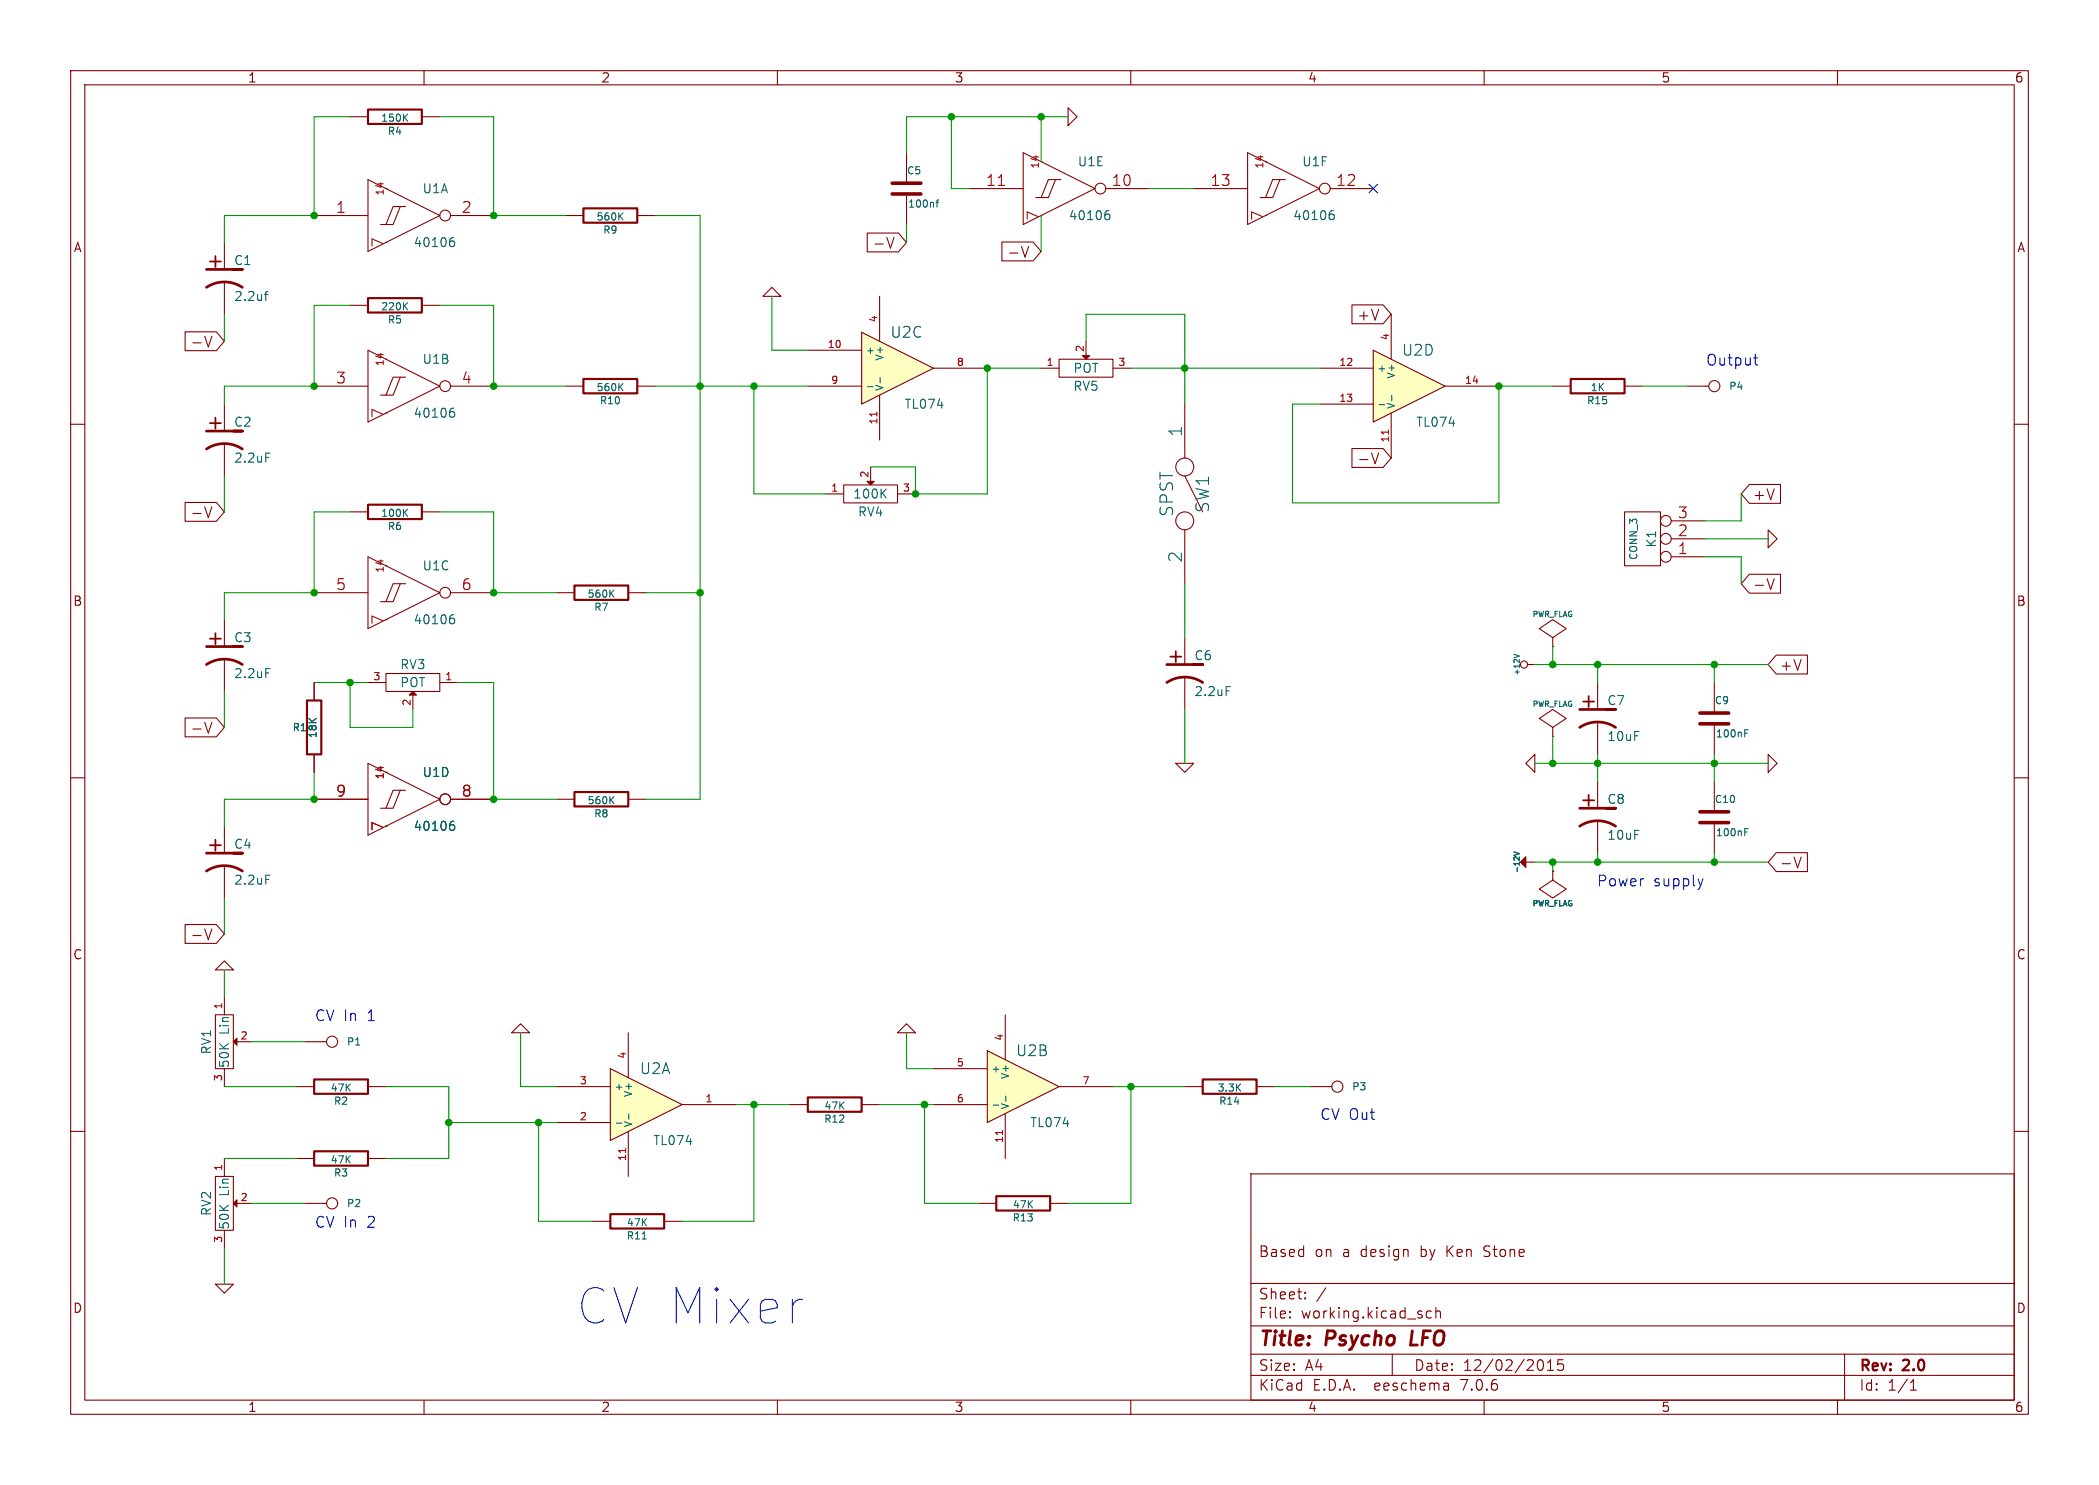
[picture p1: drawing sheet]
EESchema Schematic File Version 2
LIBS:power
LIBS:device
LIBS:transistors
LIBS:conn
LIBS:linear
LIBS:regul
LIBS:74xx
LIBS:cmos4000
LIBS:adc-dac
LIBS:memory
LIBS:xilinx
LIBS:special
LIBS:microcontrollers
LIBS:dsp
LIBS:microchip
LIBS:analog_switches
LIBS:motorola
LIBS:texas
LIBS:intel
LIBS:audio
LIBS:interface
LIBS:digital-audio
LIBS:philips
LIBS:display
LIBS:cypress
LIBS:siliconi
LIBS:opto
LIBS:atmel
LIBS:contrib
LIBS:valves
LIBS:DQM
LIBS:PsychoLFO-cache
EELAYER 25 0
EELAYER END
$Descr A4 11693 8268
encoding utf-8
Sheet 1 1
Title "Psycho LFO"
Date "12/02/2015"
Rev "2.0"
Comp ""
Comment1 "Based on a design by Ken Stone"
Comment2 ""
Comment3 ""
Comment4 ""
$EndDescr
$Comp
L 40106 U1
U 1 1
P 2250 1200
F 0 "U1" H 2350 1350 50  0000 L CNN
F 1 "40106" H 2300 1050 50  0000 L CNN
F 2 "" H 2250 1200 60  0000 C CNN
F 3 "" H 2250 1200 60  0000 C CNN
	1    2250 1200
	1    0    0    -1  
$EndComp
$Comp
L 40106 U1
U 2 1
P 2250 2150
F 0 "U1" H 2350 2300 50  0000 L CNN
F 1 "40106" H 2300 2000 50  0000 L CNN
F 2 "" H 2250 2150 60  0000 C CNN
F 3 "" H 2250 2150 60  0000 C CNN
	2    2250 2150
	1    0    0    -1  
$EndComp
$Comp
L 40106 U1
U 3 1
P 2250 3300
F 0 "U1" H 2350 3450 50  0000 L CNN
F 1 "40106" H 2300 3150 50  0000 L CNN
F 2 "" H 2250 3300 60  0000 C CNN
F 3 "" H 2250 3300 60  0000 C CNN
	3    2250 3300
	1    0    0    -1  
$EndComp
$Comp
L 40106 U1
U 4 1
P 2250 4450
F 0 "U1" H 2350 4600 50  0000 L CNN
F 1 "40106" H 2300 4300 50  0000 L CNN
F 2 "" H 2250 4450 60  0000 C CNN
F 3 "" H 2250 4450 60  0000 C CNN
	4    2250 4450
	1    0    0    -1  
$EndComp
$Comp
L R R4
U 1 1
P 2200 650
F 0 "R4" V 2280 650 40  0000 C CNN
F 1 "150K" V 2207 651 40  0000 C CNN
F 2 "" V 2130 650 30  0000 C CNN
F 3 "" H 2200 650 30  0000 C CNN
	1    2200 650 
	0    1    1    0   
$EndComp
$Comp
L R R5
U 1 1
P 2200 1700
F 0 "R5" V 2280 1700 40  0000 C CNN
F 1 "220K" V 2207 1701 40  0000 C CNN
F 2 "" V 2130 1700 30  0000 C CNN
F 3 "" H 2200 1700 30  0000 C CNN
	1    2200 1700
	0    1    1    0   
$EndComp
$Comp
L R R6
U 1 1
P 2200 2850
F 0 "R6" V 2280 2850 40  0000 C CNN
F 1 "100K" V 2207 2851 40  0000 C CNN
F 2 "" V 2130 2850 30  0000 C CNN
F 3 "" H 2200 2850 30  0000 C CNN
	1    2200 2850
	0    1    1    0   
$EndComp
$Comp
L CP1 C1
U 1 1
P 1250 1550
F 0 "C1" H 1300 1650 50  0000 L CNN
F 1 "2.2uf" H 1300 1450 50  0000 L CNN
F 2 "" H 1250 1550 60  0000 C CNN
F 3 "" H 1250 1550 60  0000 C CNN
	1    1250 1550
	1    0    0    -1  
$EndComp
$Comp
L CP1 C3
U 1 1
P 1250 3650
F 0 "C3" H 1300 3750 50  0000 L CNN
F 1 "2.2uF" H 1300 3550 50  0000 L CNN
F 2 "" H 1250 3650 60  0000 C CNN
F 3 "" H 1250 3650 60  0000 C CNN
	1    1250 3650
	1    0    0    -1  
$EndComp
$Comp
L CP1 C4
U 1 1
P 1250 4800
F 0 "C4" H 1300 4900 50  0000 L CNN
F 1 "2.2uF" H 1300 4700 50  0000 L CNN
F 2 "" H 1250 4800 60  0000 C CNN
F 3 "" H 1250 4800 60  0000 C CNN
	1    1250 4800
	1    0    0    -1  
$EndComp
$Comp
L R R1
U 1 1
P 1750 4050
F 0 "R1" H 1830 4050 40  0000 C CNN
F 1 "18K" V 1757 4051 40  0000 C CNN
F 2 "" V 1680 4050 30  0000 C CNN
F 3 "" H 1750 4050 30  0000 C CNN
	1    1750 4050
	-1   0    0    1   
$EndComp
$Comp
L POT RV3
U 1 1
P 2300 3800
F 0 "RV3" H 2300 3700 50  0000 C CNN
F 1 "POT" H 2300 3800 50  0000 C CNN
F 2 "" H 2300 3800 60  0000 C CNN
F 3 "" H 2300 3800 60  0000 C CNN
	1    2300 3800
	-1   0    0    1   
$EndComp
$Comp
L R R9
U 1 1
P 3400 1200
F 0 "R9" V 3480 1200 40  0000 C CNN
F 1 "560K" V 3407 1201 40  0000 C CNN
F 2 "" V 3330 1200 30  0000 C CNN
F 3 "" H 3400 1200 30  0000 C CNN
	1    3400 1200
	0    1    1    0   
$EndComp
$Comp
L R R10
U 1 1
P 3400 2150
F 0 "R10" V 3480 2150 40  0000 C CNN
F 1 "560K" V 3407 2151 40  0000 C CNN
F 2 "" V 3330 2150 30  0000 C CNN
F 3 "" H 3400 2150 30  0000 C CNN
	1    3400 2150
	0    1    1    0   
$EndComp
$Comp
L R R7
U 1 1
P 3350 3300
F 0 "R7" V 3430 3300 40  0000 C CNN
F 1 "560K" V 3357 3301 40  0000 C CNN
F 2 "" V 3280 3300 30  0000 C CNN
F 3 "" H 3350 3300 30  0000 C CNN
	1    3350 3300
	0    1    1    0   
$EndComp
$Comp
L R R8
U 1 1
P 3350 4450
F 0 "R8" V 3430 4450 40  0000 C CNN
F 1 "560K" V 3357 4451 40  0000 C CNN
F 2 "" V 3280 4450 30  0000 C CNN
F 3 "" H 3350 4450 30  0000 C CNN
	1    3350 4450
	0    1    1    0   
$EndComp
$Comp
L TL074 U2
U 3 1
P 5000 2050
F 0 "U2" H 5050 2250 60  0000 C CNN
F 1 "TL074" H 5150 1850 50  0000 C CNN
F 2 "" H 5000 2050 60  0000 C CNN
F 3 "" H 5000 2050 60  0000 C CNN
	3    5000 2050
	1    0    0    -1  
$EndComp
$Comp
L POT RV4
U 1 1
P 4850 2750
F 0 "RV4" H 4850 2650 50  0000 C CNN
F 1 "100K" H 4850 2750 50  0000 C CNN
F 2 "" H 4850 2750 60  0000 C CNN
F 3 "" H 4850 2750 60  0000 C CNN
	1    4850 2750
	1    0    0    -1  
$EndComp
$Comp
L GND #PWR05
U 1 1
P 4300 1650
F 0 "#PWR05" H 4300 1650 30  0001 C CNN
F 1 "GND" H 4300 1580 30  0001 C CNN
F 2 "" H 4300 1650 60  0000 C CNN
F 3 "" H 4300 1650 60  0000 C CNN
	1    4300 1650
	-1   0    0    1   
$EndComp
$Comp
L POT RV5
U 1 1
P 6050 2050
F 0 "RV5" H 6050 1950 50  0000 C CNN
F 1 "POT" H 6050 2050 50  0000 C CNN
F 2 "" H 6050 2050 60  0000 C CNN
F 3 "" H 6050 2050 60  0000 C CNN
	1    6050 2050
	1    0    0    -1  
$EndComp
$Comp
L SPST SW1
U 1 1
P 6600 2750
F 0 "SW1" H 6600 2850 70  0000 C CNN
F 1 "SPST" H 6600 2650 70  0000 C CNN
F 2 "" H 6600 2750 60  0000 C CNN
F 3 "" H 6600 2750 60  0000 C CNN
	1    6600 2750
	0    1    1    0   
$EndComp
$Comp
L GND #PWR06
U 1 1
P 6600 4250
F 0 "#PWR06" H 6600 4250 30  0001 C CNN
F 1 "GND" H 6600 4180 30  0001 C CNN
F 2 "" H 6600 4250 60  0000 C CNN
F 3 "" H 6600 4250 60  0000 C CNN
	1    6600 4250
	1    0    0    -1  
$EndComp
$Comp
L TL074 U2
U 4 1
P 7850 2150
F 0 "U2" H 7900 2350 60  0000 C CNN
F 1 "TL074" H 8000 1950 50  0000 C CNN
F 2 "" H 7850 2150 60  0000 C CNN
F 3 "" H 7850 2150 60  0000 C CNN
	4    7850 2150
	1    0    0    -1  
$EndComp
$Comp
L R R15
U 1 1
P 8900 2150
F 0 "R15" V 8980 2150 40  0000 C CNN
F 1 "1K" V 8907 2151 40  0000 C CNN
F 2 "" V 8830 2150 30  0000 C CNN
F 3 "" H 8900 2150 30  0000 C CNN
	1    8900 2150
	0    1    1    0   
$EndComp
$Comp
L CONN_1 P4
U 1 1
P 9550 2150
F 0 "P4" H 9630 2150 40  0000 L CNN
F 1 "Out" H 9550 2205 30  0001 C CNN
F 2 "" H 9550 2150 60  0000 C CNN
F 3 "" H 9550 2150 60  0000 C CNN
	1    9550 2150
	1    0    0    -1  
$EndComp
$Comp
L CP1 C6
U 1 1
P 6600 3750
F 0 "C6" H 6650 3850 50  0000 L CNN
F 1 "2.2uF" H 6650 3650 50  0000 L CNN
F 2 "" H 6600 3750 60  0000 C CNN
F 3 "" H 6600 3750 60  0000 C CNN
	1    6600 3750
	1    0    0    -1  
$EndComp
$Comp
L 40106 U1
U 6 1
P 7150 1050
F 0 "U1" H 7250 1200 50  0000 L CNN
F 1 "40106" H 7200 900 50  0000 L CNN
F 2 "" H 7150 1050 60  0000 C CNN
F 3 "" H 7150 1050 60  0000 C CNN
	6    7150 1050
	1    0    0    -1  
$EndComp
$Comp
L C C5
U 1 1
P 5050 1050
F 0 "C5" H 5050 1150 40  0000 L CNN
F 1 "100nf" H 5056 965 40  0000 L CNN
F 2 "" H 5088 900 30  0000 C CNN
F 3 "" H 5050 1050 60  0000 C CNN
	1    5050 1050
	1    0    0    -1  
$EndComp
$Comp
L 40106 U1
U 5 1
P 5900 1050
F 0 "U1" H 6000 1200 50  0000 L CNN
F 1 "40106" H 5950 900 50  0000 L CNN
F 2 "" H 5900 1050 60  0000 C CNN
F 3 "" H 5900 1050 60  0000 C CNN
	5    5900 1050
	1    0    0    -1  
$EndComp
$Comp
L GND #PWR07
U 1 1
P 5950 650
F 0 "#PWR07" H 5950 650 30  0001 C CNN
F 1 "GND" H 5950 580 30  0001 C CNN
F 2 "" H 5950 650 60  0000 C CNN
F 3 "" H 5950 650 60  0000 C CNN
	1    5950 650 
	0    -1   -1   0   
$EndComp
Text GLabel 5800 1400 0    60   Input ~ 0
-V
Text GLabel 7750 2550 0    60   Input ~ 0
-V
Text GLabel 7750 1750 0    60   Input ~ 0
+V
$Comp
L TL074 U2
U 1 1
P 3600 6150
F 0 "U2" H 3650 6350 60  0000 C CNN
F 1 "TL074" H 3750 5950 50  0000 C CNN
F 2 "" H 3600 6150 60  0000 C CNN
F 3 "" H 3600 6150 60  0000 C CNN
	1    3600 6150
	1    0    0    -1  
$EndComp
$Comp
L TL074 U2
U 2 1
P 5700 6050
F 0 "U2" H 5750 6250 60  0000 C CNN
F 1 "TL074" H 5850 5850 50  0000 C CNN
F 2 "" H 5700 6050 60  0000 C CNN
F 3 "" H 5700 6050 60  0000 C CNN
	2    5700 6050
	1    0    0    -1  
$EndComp
$Comp
L GND #PWR08
U 1 1
P 2900 5750
F 0 "#PWR08" H 2900 5750 30  0001 C CNN
F 1 "GND" H 2900 5680 30  0001 C CNN
F 2 "" H 2900 5750 60  0000 C CNN
F 3 "" H 2900 5750 60  0000 C CNN
	1    2900 5750
	-1   0    0    1   
$EndComp
$Comp
L R R2
U 1 1
P 1900 6050
F 0 "R2" V 1980 6050 40  0000 C CNN
F 1 "47K" V 1907 6051 40  0000 C CNN
F 2 "" V 1830 6050 30  0000 C CNN
F 3 "" H 1900 6050 30  0000 C CNN
	1    1900 6050
	0    1    1    0   
$EndComp
$Comp
L R R3
U 1 1
P 1900 6450
F 0 "R3" V 1980 6450 40  0000 C CNN
F 1 "47K" V 1907 6451 40  0000 C CNN
F 2 "" V 1830 6450 30  0000 C CNN
F 3 "" H 1900 6450 30  0000 C CNN
	1    1900 6450
	0    1    1    0   
$EndComp
$Comp
L R R11
U 1 1
P 3550 6800
F 0 "R11" V 3630 6800 40  0000 C CNN
F 1 "47K" V 3557 6801 40  0000 C CNN
F 2 "" V 3480 6800 30  0000 C CNN
F 3 "" H 3550 6800 30  0000 C CNN
	1    3550 6800
	0    1    1    0   
$EndComp
$Comp
L POT RV1
U 1 1
P 1250 5800
F 0 "RV1" H 1250 5700 50  0000 C CNN
F 1 "50K Lin" H 1250 5800 50  0000 C CNN
F 2 "" H 1250 5800 60  0000 C CNN
F 3 "" H 1250 5800 60  0000 C CNN
	1    1250 5800
	0    1    1    0   
$EndComp
$Comp
L POT RV2
U 1 1
P 1250 6700
F 0 "RV2" H 1250 6600 50  0000 C CNN
F 1 "50K Lin" H 1250 6700 50  0000 C CNN
F 2 "" H 1250 6700 60  0000 C CNN
F 3 "" H 1250 6700 60  0000 C CNN
	1    1250 6700
	0    1    1    0   
$EndComp
$Comp
L GND #PWR09
U 1 1
P 1250 5400
F 0 "#PWR09" H 1250 5400 30  0001 C CNN
F 1 "GND" H 1250 5330 30  0001 C CNN
F 2 "" H 1250 5400 60  0000 C CNN
F 3 "" H 1250 5400 60  0000 C CNN
	1    1250 5400
	-1   0    0    1   
$EndComp
$Comp
L GND #PWR010
U 1 1
P 1250 7150
F 0 "#PWR010" H 1250 7150 30  0001 C CNN
F 1 "GND" H 1250 7080 30  0001 C CNN
F 2 "" H 1250 7150 60  0000 C CNN
F 3 "" H 1250 7150 60  0000 C CNN
	1    1250 7150
	1    0    0    -1  
$EndComp
$Comp
L CONN_1 P2
U 1 1
P 1850 6700
F 0 "P2" H 1930 6700 40  0000 L CNN
F 1 "CONN_1" H 1850 6755 30  0001 C CNN
F 2 "" H 1850 6700 60  0000 C CNN
F 3 "" H 1850 6700 60  0000 C CNN
	1    1850 6700
	1    0    0    -1  
$EndComp
$Comp
L CONN_1 P1
U 1 1
P 1850 5800
F 0 "P1" H 1930 5800 40  0000 L CNN
F 1 "CONN_1" H 1850 5855 30  0001 C CNN
F 2 "" H 1850 5800 60  0000 C CNN
F 3 "" H 1850 5800 60  0000 C CNN
	1    1850 5800
	1    0    0    -1  
$EndComp
$Comp
L R R12
U 1 1
P 4650 6150
F 0 "R12" V 4730 6150 40  0000 C CNN
F 1 "47K" V 4657 6151 40  0000 C CNN
F 2 "" V 4580 6150 30  0000 C CNN
F 3 "" H 4650 6150 30  0000 C CNN
	1    4650 6150
	0    1    1    0   
$EndComp
$Comp
L R R13
U 1 1
P 5700 6700
F 0 "R13" V 5780 6700 40  0000 C CNN
F 1 "47K" V 5707 6701 40  0000 C CNN
F 2 "" V 5630 6700 30  0000 C CNN
F 3 "" H 5700 6700 30  0000 C CNN
	1    5700 6700
	0    1    1    0   
$EndComp
$Comp
L GND #PWR011
U 1 1
P 5050 5750
F 0 "#PWR011" H 5050 5750 30  0001 C CNN
F 1 "GND" H 5050 5680 30  0001 C CNN
F 2 "" H 5050 5750 60  0000 C CNN
F 3 "" H 5050 5750 60  0000 C CNN
	1    5050 5750
	-1   0    0    1   
$EndComp
$Comp
L R R14
U 1 1
P 6850 6050
F 0 "R14" V 6930 6050 40  0000 C CNN
F 1 "3.3K" V 6857 6051 40  0000 C CNN
F 2 "" V 6780 6050 30  0000 C CNN
F 3 "" H 6850 6050 30  0000 C CNN
	1    6850 6050
	0    1    1    0   
$EndComp
$Comp
L CONN_1 P3
U 1 1
P 7450 6050
F 0 "P3" H 7530 6050 40  0000 L CNN
F 1 "CONN_1" H 7450 6105 30  0001 C CNN
F 2 "" H 7450 6050 60  0000 C CNN
F 3 "" H 7450 6050 60  0000 C CNN
	1    7450 6050
	1    0    0    -1  
$EndComp
Text Notes 7350 6250 0    60   ~ 0
CV Out
Text Notes 1750 5700 0    60   ~ 0
CV In 1
Text Notes 1750 6850 0    60   ~ 0
CV In 2
Text Notes 3200 7400 0    197  ~ 0
CV Mixer
Wire Wire Line
	1750 1200 1750 650 
Wire Wire Line
	1750 650  1950 650 
Wire Wire Line
	2450 650  2750 650 
Wire Wire Line
	2750 650  2750 1200
Wire Wire Line
	1250 1200 1750 1200
Wire Wire Line
	1250 1200 1250 1350
Wire Wire Line
	1750 2150 1750 1700
Wire Wire Line
	1750 1700 1950 1700
Wire Wire Line
	2450 1700 2750 1700
Wire Wire Line
	2750 1700 2750 2150
Wire Wire Line
	1250 2150 1750 2150
Wire Wire Line
	1250 2150 1250 2250
Wire Wire Line
	1750 3300 1750 2850
Wire Wire Line
	1750 2850 1950 2850
Wire Wire Line
	2450 2850 2750 2850
Wire Wire Line
	2750 2850 2750 3300
Wire Wire Line
	1250 3300 1750 3300
Wire Wire Line
	1250 3300 1250 3450
Wire Wire Line
	1250 4600 1250 4450
Wire Wire Line
	1250 4450 1750 4450
Wire Wire Line
	1750 4450 1750 4300
Wire Wire Line
	1750 3800 2050 3800
Wire Wire Line
	2750 1200 3150 1200
Wire Wire Line
	2750 2150 3150 2150
Wire Wire Line
	2750 3300 3100 3300
Wire Wire Line
	2550 3800 2750 3800
Wire Wire Line
	2750 3800 2750 4450
Wire Wire Line
	1950 3800 1950 4050
Wire Wire Line
	1950 4050 2300 4050
Wire Wire Line
	2300 4050 2300 3950
Connection ~ 1950 3800
Wire Wire Line
	2750 4450 3100 4450
Wire Wire Line
	3650 1200 3900 1200
Wire Wire Line
	3900 1200 3900 4450
Wire Wire Line
	3650 2150 4500 2150
Wire Wire Line
	3900 3300 3600 3300
Connection ~ 3900 2150
Wire Wire Line
	3900 4450 3600 4450
Connection ~ 3900 3300
Wire Wire Line
	4200 2150 4200 2750
Wire Wire Line
	4200 2750 4600 2750
Connection ~ 4200 2150
Wire Wire Line
	5100 2750 5500 2750
Wire Wire Line
	5500 2750 5500 2050
Wire Wire Line
	5100 2750 5100 2600
Wire Wire Line
	5100 2600 4850 2600
Wire Wire Line
	5500 2050 5800 2050
Wire Wire Line
	6300 2050 7350 2050
Wire Wire Line
	6600 1750 6600 2250
Wire Wire Line
	6600 1750 6050 1750
Wire Wire Line
	6050 1750 6050 1900
Connection ~ 6600 2050
Wire Wire Line
	6600 3250 6600 3550
Wire Wire Line
	6600 3950 6600 4250
Wire Wire Line
	7350 2250 7200 2250
Wire Wire Line
	7200 2250 7200 2800
Wire Wire Line
	7200 2800 8350 2800
Wire Wire Line
	8350 2800 8350 2150
Wire Wire Line
	8350 2150 8650 2150
Wire Wire Line
	9150 2150 9400 2150
Wire Wire Line
	6400 1050 6650 1050
Wire Wire Line
	5400 1050 5300 1050
Wire Wire Line
	5300 1050 5300 650 
Wire Wire Line
	5050 650  5950 650 
Wire Wire Line
	5050 650  5050 850 
Wire Wire Line
	5050 1250 5050 1350
Wire Wire Line
	5800 650  5800 900 
Connection ~ 5300 650 
Connection ~ 5800 650 
Wire Wire Line
	5800 1200 5800 1400
Wire Wire Line
	3100 6050 2900 6050
Wire Wire Line
	2900 6050 2900 5750
Wire Wire Line
	2500 6050 2500 6450
Wire Wire Line
	2500 6450 2150 6450
Wire Wire Line
	2500 6050 2150 6050
Wire Wire Line
	4100 6150 4400 6150
Wire Wire Line
	4200 6150 4200 6800
Wire Wire Line
	4200 6800 3800 6800
Connection ~ 4200 6150
Wire Wire Line
	3300 6800 3000 6800
Wire Wire Line
	3000 6800 3000 6250
Connection ~ 3000 6250
Wire Wire Line
	1250 6050 1650 6050
Wire Wire Line
	1250 6450 1650 6450
Wire Wire Line
	1400 5800 1700 5800
Wire Wire Line
	1400 6700 1700 6700
Wire Wire Line
	1250 6950 1250 7150
Wire Wire Line
	1250 5550 1250 5400
Wire Wire Line
	4900 6150 5200 6150
Wire Wire Line
	6200 6050 6600 6050
Wire Wire Line
	6300 6050 6300 6700
Wire Wire Line
	6300 6700 5950 6700
Connection ~ 6300 6050
Wire Wire Line
	5450 6700 5150 6700
Wire Wire Line
	5150 6700 5150 6150
Connection ~ 5150 6150
Wire Wire Line
	5200 5950 5050 5950
Wire Wire Line
	5050 5950 5050 5750
Wire Wire Line
	7100 6050 7300 6050
Wire Wire Line
	8550 3700 9850 3700
$Comp
L CP1 C7
U 1 1
P 8900 4000
F 0 "C7" H 8950 4100 50  0000 L CNN
F 1 "10uF" H 8950 3900 50  0000 L CNN
F 2 "" H 8900 4000 60  0000 C CNN
F 3 "" H 8900 4000 60  0000 C CNN
	1    8900 4000
	1    0    0    -1  
$EndComp
Wire Wire Line
	8550 4250 9850 4250
$Comp
L CP1 C8
U 1 1
P 8900 4550
F 0 "C8" H 8950 4650 50  0000 L CNN
F 1 "10uF" H 8950 4450 50  0000 L CNN
F 2 "" H 8900 4550 60  0000 C CNN
F 3 "" H 8900 4550 60  0000 C CNN
	1    8900 4550
	1    0    0    -1  
$EndComp
Wire Wire Line
	8550 4800 9850 4800
$Comp
L C C9
U 1 1
P 9550 4000
F 0 "C9" H 9550 4100 40  0000 L CNN
F 1 "100nF" H 9556 3915 40  0000 L CNN
F 2 "" H 9588 3850 30  0000 C CNN
F 3 "" H 9550 4000 60  0000 C CNN
	1    9550 4000
	1    0    0    -1  
$EndComp
$Comp
L C C10
U 1 1
P 9550 4550
F 0 "C10" H 9550 4650 40  0000 L CNN
F 1 "100nF" H 9556 4465 40  0000 L CNN
F 2 "" H 9588 4400 30  0000 C CNN
F 3 "" H 9550 4550 60  0000 C CNN
	1    9550 4550
	1    0    0    -1  
$EndComp
$Comp
L +12V #PWR012
U 1 1
P 8550 3700
F 0 "#PWR012" H 8550 3650 20  0001 C CNN
F 1 "+12V" H 8550 3800 30  0000 C CNN
F 2 "" H 8550 3700 60  0000 C CNN
F 3 "" H 8550 3700 60  0000 C CNN
	1    8550 3700
	0    -1   -1   0   
$EndComp
$Comp
L -12V #PWR013
U 1 1
P 8550 4800
F 0 "#PWR013" H 8550 4930 20  0001 C CNN
F 1 "-12V" H 8550 4900 30  0000 C CNN
F 2 "" H 8550 4800 60  0000 C CNN
F 3 "" H 8550 4800 60  0000 C CNN
	1    8550 4800
	0    -1   -1   0   
$EndComp
Text GLabel 9850 3700 2    60   Input ~ 0
+V
Text GLabel 9850 4800 2    60   Input ~ 0
-V
Text Notes 9500 4950 2    60   ~ 0
Power supply
$Comp
L PWR_FLAG #FLG014
U 1 1
P 8650 3600
F 0 "#FLG014" H 8650 3695 30  0001 C CNN
F 1 "PWR_FLAG" H 8650 3780 30  0000 C CNN
F 2 "" H 8650 3600 60  0000 C CNN
F 3 "" H 8650 3600 60  0000 C CNN
	1    8650 3600
	1    0    0    -1  
$EndComp
$Comp
L PWR_FLAG #FLG015
U 1 1
P 8650 4850
F 0 "#FLG015" H 8650 4945 30  0001 C CNN
F 1 "PWR_FLAG" H 8650 5030 30  0000 C CNN
F 2 "" H 8650 4850 60  0000 C CNN
F 3 "" H 8650 4850 60  0000 C CNN
	1    8650 4850
	-1   0    0    1   
$EndComp
Wire Wire Line
	8650 3600 8650 3700
Connection ~ 8650 3700
Wire Wire Line
	8900 3800 8900 3700
Connection ~ 8900 3700
Wire Wire Line
	8900 4200 8900 4350
Connection ~ 8900 4250
Wire Wire Line
	9550 3800 9550 3700
Connection ~ 9550 3700
Wire Wire Line
	9550 4200 9550 4350
Connection ~ 9550 4250
Wire Wire Line
	8900 4750 8900 4800
Connection ~ 8900 4800
Wire Wire Line
	9550 4750 9550 4800
Connection ~ 9550 4800
Wire Wire Line
	8650 4850 8650 4800
Connection ~ 8650 4800
NoConn ~ 7650 1050
Wire Wire Line
	4300 1950 4300 1650
Wire Wire Line
	4300 1950 4500 1950
$Comp
L GND #PWR016
U 1 1
P 8550 4250
F 0 "#PWR016" H 8550 4250 30  0001 C CNN
F 1 "GND" H 8550 4180 30  0001 C CNN
F 2 "" H 8550 4250 60  0000 C CNN
F 3 "" H 8550 4250 60  0000 C CNN
	1    8550 4250
	0    1    1    0   
$EndComp
$Comp
L GND #PWR017
U 1 1
P 9850 4250
F 0 "#PWR017" H 9850 4250 30  0001 C CNN
F 1 "GND" H 9850 4180 30  0001 C CNN
F 2 "" H 9850 4250 60  0000 C CNN
F 3 "" H 9850 4250 60  0000 C CNN
	1    9850 4250
	0    -1   -1   0   
$EndComp
$Comp
L PWR_FLAG #FLG018
U 1 1
P 8650 4100
F 0 "#FLG018" H 8650 4195 30  0001 C CNN
F 1 "PWR_FLAG" H 8650 4280 30  0000 C CNN
F 2 "" H 8650 4100 60  0000 C CNN
F 3 "" H 8650 4100 60  0000 C CNN
	1    8650 4100
	1    0    0    -1  
$EndComp
Wire Wire Line
	8650 4100 8650 4250
Connection ~ 8650 4250
$Comp
L CONN_3 K1
U 1 1
P 9150 3000
F 0 "K1" V 9100 3000 50  0000 C CNN
F 1 "CONN_3" V 9200 3000 40  0000 C CNN
F 2 "" H 9150 3000 60  0000 C CNN
F 3 "" H 9150 3000 60  0000 C CNN
	1    9150 3000
	-1   0    0    1   
$EndComp
Wire Wire Line
	9500 3000 9850 3000
Wire Wire Line
	9500 3100 9700 3100
Wire Wire Line
	9700 3100 9700 3250
Text GLabel 9700 2750 2    60   Input ~ 0
+V
Text GLabel 9700 3250 2    60   Input ~ 0
-V
$Comp
L GND #PWR019
U 1 1
P 9850 3000
F 0 "#PWR019" H 9850 3000 30  0001 C CNN
F 1 "GND" H 9850 2930 30  0001 C CNN
F 2 "" H 9850 3000 60  0000 C CNN
F 3 "" H 9850 3000 60  0000 C CNN
	1    9850 3000
	0    -1   -1   0   
$EndComp
Wire Wire Line
	9700 2750 9700 2900
Wire Wire Line
	9700 2900 9500 2900
Text Notes 9500 2050 0    60   ~ 0
Output
Text GLabel 5050 1350 0    60   Input ~ 0
-V
Wire Wire Line
	2500 6250 3100 6250
Connection ~ 2500 6250
$Comp
L CP1 C2
U 1 1
P 1250 2450
F 0 "C2" H 1300 2550 50  0000 L CNN
F 1 "2.2uF" H 1300 2350 50  0000 L CNN
F 2 "" H 1250 2450 60  0000 C CNN
F 3 "" H 1250 2450 60  0000 C CNN
	1    1250 2450
	1    0    0    -1  
$EndComp
Wire Wire Line
	1250 1750 1250 1900
Wire Wire Line
	1250 2650 1250 2850
Wire Wire Line
	1250 3850 1250 4050
Wire Wire Line
	1250 5000 1250 5200
Text GLabel 1250 1900 0    60   Input ~ 0
-V
Text GLabel 1250 2850 0    60   Input ~ 0
-V
Text GLabel 1250 4050 0    60   Input ~ 0
-V
Text GLabel 1250 5200 0    60   Input ~ 0
-V
$EndSCHEMATC
